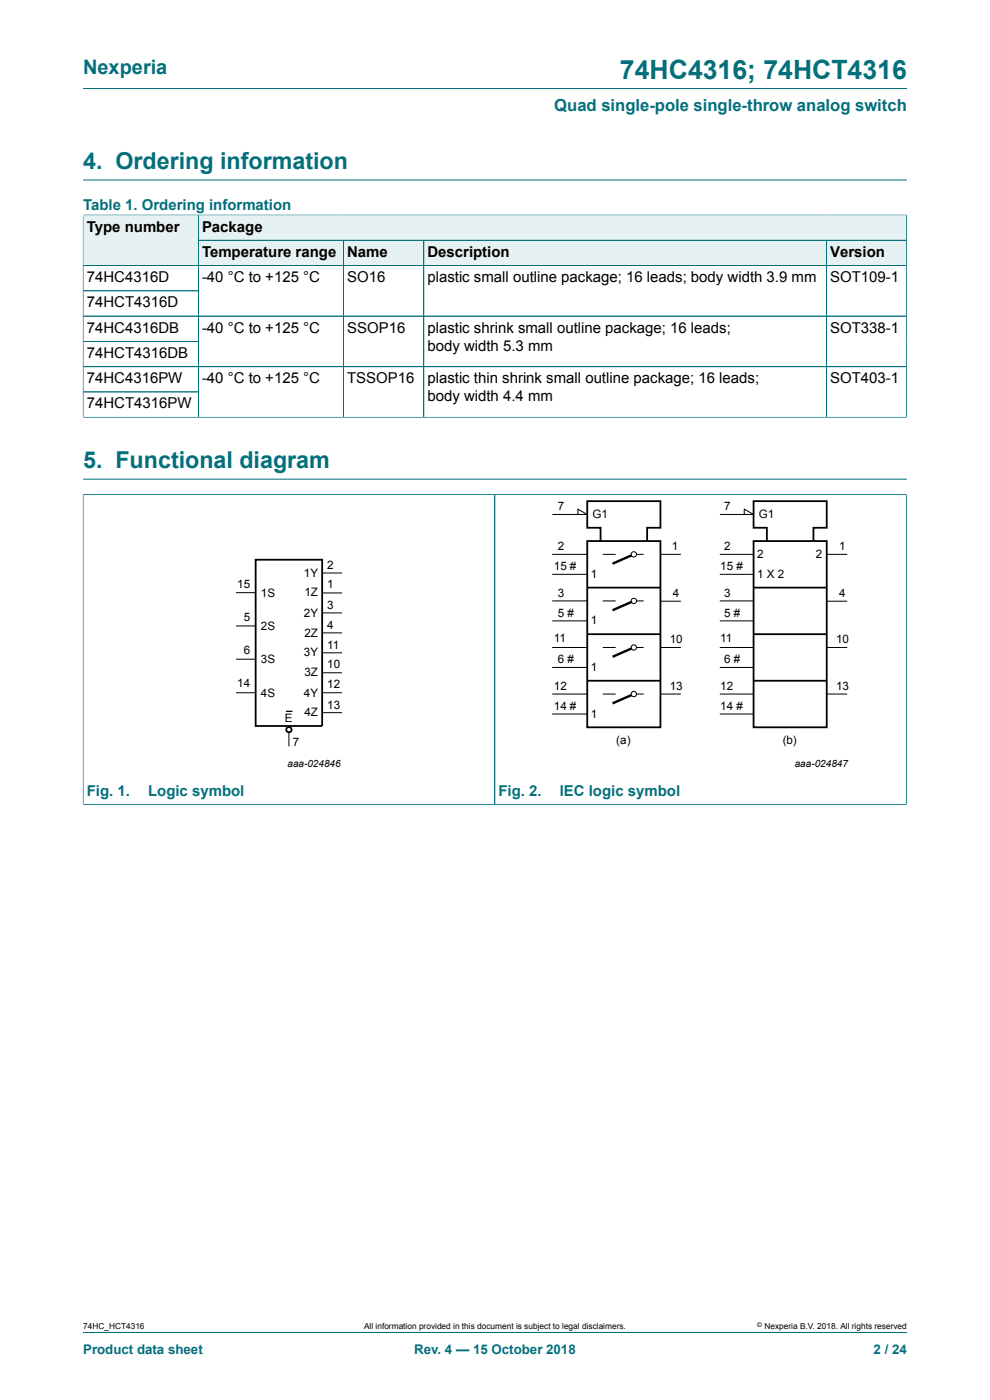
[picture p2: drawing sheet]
<svg xmlns="http://www.w3.org/2000/svg" width="210mm" height="297mm" viewBox="0 0 210 297" stroke-linecap="round" stroke-linejoin="round" font-family="sans-serif">
<path d="M17.6 18.8h174.8M17.6 38.2h174.8M192.3 45.5v5.5h-150.2v-5.4h150.2" fill="none" stroke="#036f7b" stroke-width=".21"/>
<path d="M42.1 45.7h150.1v5.2h-150.1z" fill="#e6f1f2"/>
<path d="M17.6 45.5v10.8h24.5v-10.7h-24.5" fill="none" stroke="#036f7b" stroke-width=".21"/>
<g fill="#e6f1f2">
<path d="M17.7 45.7h24.3v10.6h-24.3z"/>
<path d="M42.1 51h30.7v5.3h-30.7z"/>
</g>
<path d="M42.1 51h30.8v5.3h-30.8z" fill="none" stroke="#036f7b" stroke-width=".21"/>
<path d="M72.9 51h16.9v5.3h-16.9z" fill="#e6f1f2"/>
<path d="M72.9 51h17v5.3h-17z" fill="none" stroke="#036f7b" stroke-width=".21"/>
<path d="M90 51h85.3v5.3h-85.3z" fill="#e6f1f2"/>
<path d="M89.9 51h85.4v5.3h-85.4z" fill="none" stroke="#036f7b" stroke-width=".21"/>
<path d="M175.4 51h16.8v5.3h-16.8z" fill="#e6f1f2"/>
<g fill="none" stroke="#036f7b" stroke-width=".21">
<path d="M17.6 56.3h174.7M17.6 45.7v42.9M17.7 45.6h174.5M42.1 45.7v42.8M42.1 51h150.2M72.9 51v37.5M89.9 51v37.5M175.3 51v37.5M192.3 45.7v42.9M17.6 61.7h24.5M17.6 67.1h174.7M17.6 77.8h174.7"/>
<path d="M42.1 72.4h-24.5M17.6 88.5h174.7M17.6 83.1h24.5M17.6 104.9h174.7M17.6 104.8v65.9M17.6 101.7h174.8M105 104.9v65.8M192.3 104.8v65.9M17.6 170.7h174.7"/>
</g>
<g fill="none" stroke="#000" stroke-width=".38">
<path d="M54.2 118.7h14.1v35.3h-14.1zM124.6 106.3h15.5v5.7h-2.8v2.8h2.8v39.5h-15.5v-39.5h2.8v-2.8h-2.8zM127.4 114.8h9.9M124.6 124.7h15.5M124.6 134.5h15.5M124.6 144.4h15.5"/>
<circle cx="61.3" cy="154.8" r=".56"/>
</g>
<g fill="none" stroke="#000" stroke-width=".21">
<path d="M117.2 109.1h7.4l-2-1.1v1.1M50.1 125.7h4.2M50.1 132.8h4.2M50.1 139.8h4.2M68.3 121.6h4.3M68.3 125.8h4.3M68.3 130h4.3M68.3 134.3h4.3M68.3 138.5h4.3M50.1 147h4.2M60.7 150.9h1.3M61.3 155.3v2.9"/>
<path d="M68.3 147h4.3M68.3 142.7h4.3M68.3 151.2h4.3"/>
</g>
<path d="M60.7 150.9h1.3z" fill="#000"/>
<path d="M134.4 117.6l-4.5 2" fill="none" stroke="#000" stroke-width=".51"/>
<circle cx="134.4" cy="117.6" r=".56" fill="#fefefe"/>
<g fill="none" stroke="#000" stroke-width=".21">
<path d="M128 117.6h2.5M135 117.6h1.4"/>
<circle cx="134.4" cy="117.6" r=".56"/>
</g>
<path d="M134.4 127.5l-4.5 2" fill="none" stroke="#000" stroke-width=".51"/>
<circle cx="134.4" cy="127.5" r=".56" fill="#fefefe"/>
<g fill="none" stroke="#000" stroke-width=".21">
<path d="M128 127.5h2.5M135 127.5h1.4"/>
<circle cx="134.4" cy="127.5" r=".56"/>
</g>
<path d="M134.4 137.4l-4.5 1.9" fill="none" stroke="#000" stroke-width=".51"/>
<circle cx="134.4" cy="137.4" r=".56" fill="#fefefe"/>
<g fill="none" stroke="#000" stroke-width=".21">
<path d="M128 137.4h2.5M135 137.4h1.4"/>
<circle cx="134.4" cy="137.4" r=".56"/>
</g>
<path d="M134.4 147.2l-4.5 2" fill="none" stroke="#000" stroke-width=".51"/>
<circle cx="134.4" cy="147.2" r=".56" fill="#fefefe"/>
<g fill="none" stroke="#000" stroke-width=".21">
<path d="M117.2 117.6h7.4M140.1 117.6h4.2M152.8 109.1h7l-1.9-1.1v1.1M152.8 117.6h7M175.4 117.6h4.2M117.2 121.8h7.4M117.2 127.5h7.4M117.2 131.7h7.4M117.2 137.4h7.4M140.1 137.4h4.2M140.1 127.5h4.2M152.8 121.8h7"/>
<path d="M152.8 127.5h7M152.8 131.7h7M152.8 137.4h7M175.4 137.4h4.2M175.4 127.5h4.2M117.2 147.2h7.4M117.2 141.6h7.4M117.2 151.5h7.4M128 147.2h2.5M135 147.2h1.4M140.1 147.2h4.2M152.8 147.2h7"/>
<path d="M152.8 141.6h7M152.8 151.5h7M175.4 147.2h4.2"/>
<circle cx="134.4" cy="147.2" r=".56"/>
</g>
<path d="M159.8 106.3h15.6v5.7h-2.9v2.8h2.9v39.5h-15.6v-39.5h2.9v-2.8h-2.9zM162.7 114.8h9.8M159.8 124.7h15.6M159.8 134.5h15.6M159.8 144.4h15.6" fill="none" stroke="#000" stroke-width=".38"/>
<path d="M17.6 105v65.6M17.7 104.9h174.5M105 105v65.6M192.3 105v65.6M17.7 170.7h174.5M17.6 282.6h174.8" fill="none" stroke="#036f7b" stroke-width=".21"/>
<text font-size="5.6" fill="#036f7b" x="131.5" y="16.8">74HC4316; 74HCT4316</text>
<g font-size="4.9" fill="#036f7b">
<text x="17.6" y="35.9">4. Ordering information</text>
<text x="17.6" y="99.3">5. Functional diagram</text>
</g>
<text font-size="4.2" fill="#036f7b" x="17.6" y="15.6">Nexperia</text>
<text font-size="3.5" fill="#036f7b" x="117.6" y="23.7">Quad single-pole single-throw analog switch</text>
<g font-size="3.2" fill="#036f7b">
<text x="17.6" y="44.5">Table 1. Ordering information</text>
<text x="18.4" y="168.8">Fig. 1.</text>
<text x="31.4" y="168.8">Logic symbol</text>
<text x="105.7" y="168.8">Fig. 2.</text>
<text x="118.7" y="168.8">IEC logic symbol</text>
</g>
<g font-size="3.2">
<text x="18.4" y="49.1">Type number</text>
<text x="42.8" y="49.1">Package</text>
<text x="18.4" y="59.8">74HC4316D</text>
<text x="42.8" y="54.5">Temperature range</text>
<text x="42.8" y="59.8">-40 °C to +125 °C</text>
<text x="73.6" y="54.5">Name</text>
<text x="73.6" y="59.8">SO16</text>
<text x="90.7" y="54.5">Description</text>
<text x="90.7" y="59.8">plastic small outline package; 16 leads; body width 3.9 mm</text>
<text x="176.1" y="54.5">Version</text>
<text x="176.1" y="59.8">SOT109-1</text>
<text x="18.4" y="65.2">74HCT4316D</text>
<text x="18.4" y="70.6">74HC4316DB</text>
<text x="42.8" y="70.6">-40 °C to +125 °C</text>
<text x="73.6" y="70.6">SSOP16</text>
<text x="90.7" y="70.6">plastic shrink small outline package; 16 leads;</text>
<text x="176.1" y="70.6">SOT338-1</text>
<text x="18.4" y="75.9">74HCT4316DB</text>
<text x="90.7" y="74.4">body width 5.3 mm</text>
<text x="18.4" y="81.3">74HC4316PW</text>
<text x="42.8" y="81.3">-40 °C to +125 °C</text>
<text x="73.6" y="81.3">TSSOP16</text>
<text x="90.7" y="81.3">plastic thin shrink small outline package; 16 leads;</text>
<text x="176.1" y="81.3">SOT403-1</text>
<text x="18.4" y="86.7">74HCT4316PW</text>
<text x="90.7" y="85.1">body width 4.4 mm</text>
</g>
<g font-size="2.8" fill="#036f7b">
<text x="17.6" y="287.2">Product data sheet</text>
<text x="87.9" y="287.2">Rev. 4 — 15 October 2018</text>
<text x="185.3" y="287.2">2 / 24</text>
</g>
<g font-size="2.5">
<text x="118.4" y="108.3">7</text>
<text x="125.7" y="110">G1</text>
<text x="153.6" y="108.3">7</text>
<text x="161" y="110">G1</text>
<text x="118.4" y="116.7">2</text>
<text x="142.5" y="116.7">1</text>
<text x="153.6" y="116.7">2</text>
<text x="160.6" y="118.4">2</text>
<text x="173.1" y="118.4">2</text>
<text x="178" y="116.7">1</text>
<text x="50.3" y="124.7">15</text>
<text x="64.5" y="122.4">1Y</text>
<text x="69.4" y="120.7">2</text>
<text x="69.4" y="124.8">1</text>
<text x="117.5" y="121">15 #</text>
<text x="125.3" y="122.7">1</text>
<text x="152.8" y="121">15 #</text>
<text x="160.6" y="122.7">1 X 2</text>
<text x="51.7" y="131.7">5</text>
<text x="55.3" y="126.6">1S</text>
<text x="64.5" y="130.8">2Y</text>
<text x="64.6" y="126.5">1Z</text>
<text x="69.4" y="129.1">3</text>
<text x="118.4" y="126.6">3</text>
<text x="118.4" y="130.8">5 #</text>
<text x="142.7" y="126.6">4</text>
<text x="153.6" y="126.6">3</text>
<text x="153.6" y="130.8">5 #</text>
<text x="178" y="126.6">4</text>
<text x="55.3" y="133.7">2S</text>
<text x="64.6" y="135.1">2Z</text>
<text x="69.4" y="133.4">4</text>
<text x="69.4" y="137.6">11</text>
<text x="117.5" y="136.2">11</text>
<text x="125.3" y="132.5">1</text>
<text x="142.1" y="136.5">10</text>
<text x="152.8" y="136.2">11</text>
<text x="177.3" y="136.5">10</text>
<text x="51.7" y="138.7">6</text>
<text x="55.3" y="140.7">3S</text>
<text x="64.5" y="139.3">3Y</text>
<text x="64.6" y="143.5">3Z</text>
<text x="69.4" y="141.8">10</text>
<text x="118.4" y="140.7">6 #</text>
<text x="125.3" y="142.4">1</text>
<text x="153.6" y="140.7">6 #</text>
<text x="50.3" y="145.8">14</text>
<text x="55.3" y="147.8">4S</text>
<text x="64.5" y="147.8">4Y</text>
<text x="69.4" y="146">12</text>
<text x="117.5" y="146.4">12</text>
<text x="142.1" y="146.4">13</text>
<text x="152.8" y="146.4">12</text>
<text x="177.3" y="146.4">13</text>
<text x="60.4" y="153.2">E</text>
<text x="64.6" y="152">4Z</text>
<text x="69.4" y="150.3">13</text>
<text x="117.5" y="150.6">14 #</text>
<text x="125.3" y="152.3">1</text>
<text x="152.8" y="150.6">14 #</text>
<text x="62.1" y="158.2">7</text>
<text x="130.7" y="157.8">(a)</text>
<text x="166" y="157.8">(b)</text>
</g>
<g font-size="2.1">
<text x="61" y="162.7">aaa-024846</text>
<text x="168.6" y="162.7">aaa-024847</text>
</g>
<g font-size="1.8">
<text x="17.6" y="282">74HC_HCT4316</text>
<text x="77.2" y="282">All information provided in this document is subject to legal disclaimers.</text>
<text x="162.2" y="282">Nexperia B.V. 2018. All rights reserved</text>
</g>
<text font-size="1.4" x="160.6" y="281.6">©</text>
</svg>
